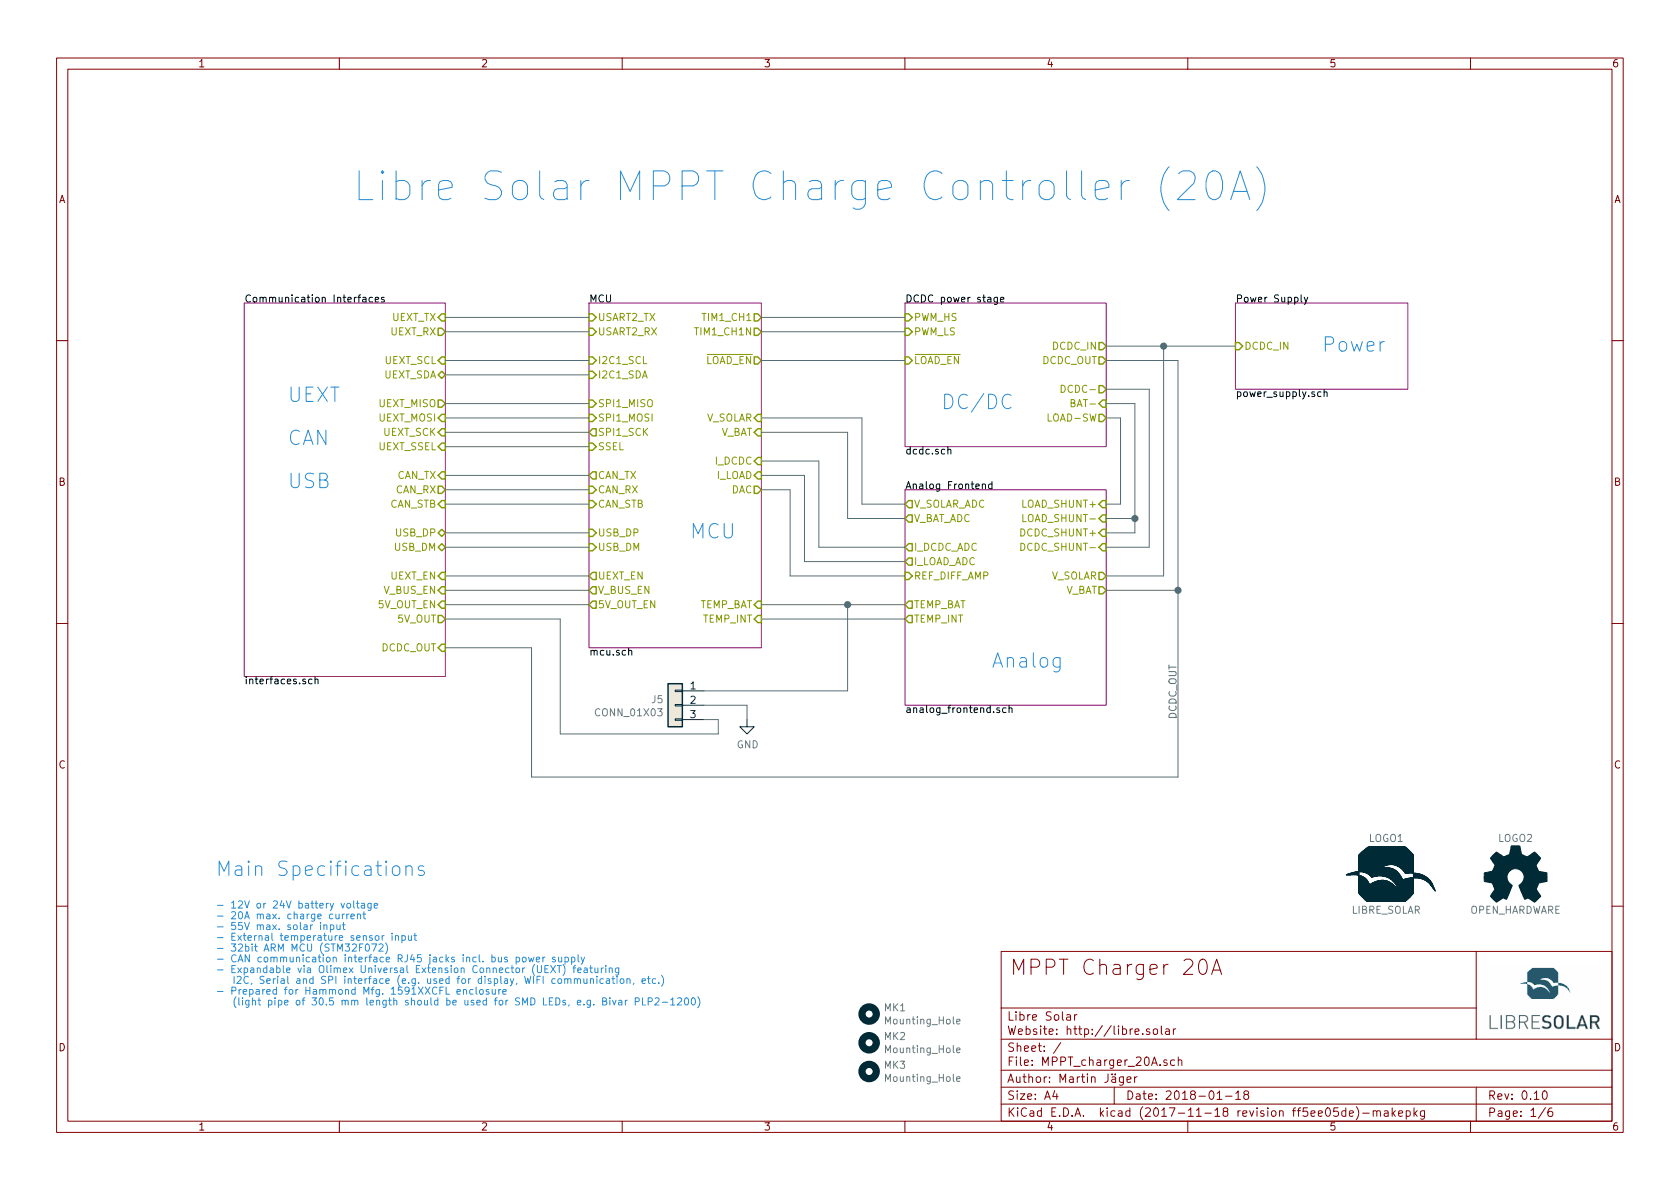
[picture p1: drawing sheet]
EESchema Schematic File Version 4
LIBS:MPPT_charger_20A-cache
EELAYER 26 0
EELAYER END
$Descr A4 11693 8268
encoding utf-8
Sheet 1 6
Title "MPPT Charger 20A"
Date "2018-01-18"
Rev "0.10"
Comp "Libre Solar"
Comment1 "Author: Martin Jäger"
Comment2 "Website: http://libre.solar"
Comment3 ""
Comment4 ""
$EndDescr
$Sheet
S 6300 2100 1400 1000
U 58A68DC9
F0 "DCDC power stage" 50
F1 "dcdc.sch" 50
F2 "PWM_HS" I L 6300 2200 50 
F3 "PWM_LS" I L 6300 2300 50 
F4 "BAT-" I R 7700 2800 50 
F5 "DCDC_OUT" O R 7700 2500 50 
F6 "DCDC_IN" O R 7700 2400 50 
F7 "DCDC-" O R 7700 2700 50 
F8 "~LOAD_EN" I L 6300 2500 50 
F9 "LOAD-SW" O R 7700 2900 50 
$EndSheet
$Sheet
S 4100 2100 1200 2400
U 58A68DCB
F0 "MCU" 50
F1 "mcu.sch" 50
F2 "TIM1_CH1N" O R 5300 2300 50 
F3 "TIM1_CH1" O R 5300 2200 50 
F4 "V_BAT" I R 5300 3000 50 
F5 "V_SOLAR" I R 5300 2900 50 
F6 "I_LOAD" I R 5300 3300 50 
F7 "I_DCDC" I R 5300 3200 50 
F8 "CAN_TX" O L 4100 3300 50 
F9 "CAN_RX" I L 4100 3400 50 
F10 "I2C1_SDA" I L 4100 2600 50 
F11 "I2C1_SCL" I L 4100 2500 50 
F12 "SPI1_MOSI" I L 4100 2900 50 
F13 "SPI1_MISO" I L 4100 2800 50 
F14 "SPI1_SCK" O L 4100 3000 50 
F15 "SSEL" I L 4100 3100 50 
F16 "USB_DM" I L 4100 3800 50 
F17 "USB_DP" I L 4100 3700 50 
F18 "CAN_STB" I L 4100 3500 50 
F19 "USART2_RX" I L 4100 2300 50 
F20 "USART2_TX" I L 4100 2200 50 
F21 "TEMP_INT" I R 5300 4300 50 
F22 "TEMP_BAT" I R 5300 4200 50 
F23 "DAC" O R 5300 3400 50 
F24 "5V_OUT_EN" O L 4100 4200 50 
F25 "UEXT_EN" O L 4100 4000 50 
F26 "V_BUS_EN" O L 4100 4100 50 
F27 "~LOAD_EN" O R 5300 2500 50 
$EndSheet
$Sheet
S 8600 2100 1200 600 
U 58C18D5C
F0 "Power Supply" 50
F1 "power_supply.sch" 50
F2 "DCDC_IN" I L 8600 2400 50 
$EndSheet
Wire Wire Line
	5300 2200 6300 2200
Wire Wire Line
	6300 2300 5300 2300
$Sheet
S 1700 2100 1400 2600
U 58BE3089
F0 "Communication Interfaces" 50
F1 "interfaces.sch" 50
F2 "UEXT_RX" O R 3100 2300 50 
F3 "UEXT_MOSI" I R 3100 2900 50 
F4 "UEXT_SSEL" I R 3100 3100 50 
F5 "UEXT_MISO" O R 3100 2800 50 
F6 "UEXT_SCK" I R 3100 3000 50 
F7 "UEXT_SCL" I R 3100 2500 50 
F8 "UEXT_SDA" B R 3100 2600 50 
F9 "UEXT_TX" I R 3100 2200 50 
F10 "USB_DM" B R 3100 3800 50 
F11 "USB_DP" B R 3100 3700 50 
F12 "CAN_RX" O R 3100 3400 50 
F13 "CAN_TX" I R 3100 3300 50 
F14 "CAN_STB" I R 3100 3500 50 
F15 "5V_OUT" O R 3100 4300 50 
F16 "5V_OUT_EN" I R 3100 4200 50 
F17 "DCDC_OUT" I R 3100 4500 50 
F18 "UEXT_EN" I R 3100 4000 50 
F19 "V_BUS_EN" I R 3100 4100 50 
$EndSheet
Wire Wire Line
	3100 2200 4100 2200
Wire Wire Line
	4100 2300 3100 2300
Wire Wire Line
	3100 3000 4100 3000
Wire Wire Line
	4100 2900 3100 2900
Wire Wire Line
	3100 2800 4100 2800
Wire Wire Line
	4100 3300 3100 3300
Wire Wire Line
	3100 3400 4100 3400
Wire Wire Line
	3100 3700 4100 3700
Text Notes 2450 1400 0    200  ~ 0
Libre Solar MPPT Charge Controller (20A)
Text Notes 1500 6100 0    100  ~ 0
Main Specifications
Text Notes 1500 7000 0    50   ~ 0
- 12V or 24V battery voltage\n- 20A max. charge current\n- 55V max. solar input\n- External temperature sensor input\n- 32bit ARM MCU (STM32F072)\n- CAN communication interface RJ45 jacks incl. bus power supply\n- Expandable via Olimex Universal Extension Connector (UEXT) featuring\n   I2C, Serial and SPI interface (e.g. used for display, WIFI communication, etc.)\n- Prepared for Hammond Mfg. 1591XXCFL enclosure\n   (light pipe of 30.5 mm length should be used for SMD LEDs, e.g. Bivar PLP2-1200)\n
$Comp
L Graphic:Logo_Open_Hardware_Small LOGO2
U 1 1
P 10550 6100
F 0 "LOGO2" H 10550 6375 50  0000 C CNN
F 1 "OPEN_HARDWARE" H 10550 5875 50  0000 C CNN
F 2 "Symbol:OSHW-Logo_5.7x6mm_SilkScreen" H 10550 6100 60  0001 C CNN
F 3 "" H 10550 6100 60  0001 C CNN
	1    10550 6100
	1    0    0    -1  
$EndComp
$Comp
L Project:LibreSolar_Logo LOGO1
U 1 1
P 9650 6100
F 0 "LOGO1" H 9650 6375 50  0000 C CNN
F 1 "LIBRE_SOLAR" H 9650 5875 50  0000 C CNN
F 2 "LibreSolar:LIBRESOLAR_LOGO" H 9670 6090 60  0001 C CNN
F 3 "" H 9670 6090 60  0001 C CNN
	1    9650 6100
	1    0    0    -1  
$EndComp
Wire Wire Line
	7700 2400 8100 2400
$Sheet
S 6300 3400 1400 1500
U 58E22D17
F0 "Analog Frontend" 50
F1 "analog_frontend.sch" 50
F2 "V_BAT" O R 7700 4100 50 
F3 "V_SOLAR" O R 7700 4000 50 
F4 "TEMP_BAT" O L 6300 4200 50 
F5 "TEMP_INT" O L 6300 4300 50 
F6 "DCDC_SHUNT+" I R 7700 3700 50 
F7 "LOAD_SHUNT+" I R 7700 3500 50 
F8 "LOAD_SHUNT-" I R 7700 3600 50 
F9 "DCDC_SHUNT-" I R 7700 3800 50 
F10 "V_SOLAR_ADC" O L 6300 3500 50 
F11 "V_BAT_ADC" O L 6300 3600 50 
F12 "I_LOAD_ADC" O L 6300 3900 50 
F13 "I_DCDC_ADC" O L 6300 3800 50 
F14 "REF_DIFF_AMP" I L 6300 4000 50 
$EndSheet
Text Notes 2000 3400 0    100  ~ 0
UEXT\n\nCAN\n\nUSB
Wire Wire Line
	5300 2500 6300 2500
Text Notes 6550 2850 0    100  ~ 0
DC/DC
Text Notes 4800 3750 0    100  ~ 0
MCU
Text Notes 6900 4650 0    100  ~ 0
Analog
Text Notes 9200 2450 0    100  ~ 0
Power
Wire Wire Line
	5300 2900 6000 2900
Wire Wire Line
	6000 2900 6000 3500
Wire Wire Line
	6000 3500 6300 3500
Wire Wire Line
	6300 3600 5900 3600
Wire Wire Line
	5900 3600 5900 3000
Wire Wire Line
	5900 3000 5300 3000
Wire Wire Line
	5300 3200 5700 3200
Wire Wire Line
	5700 3200 5700 3800
Wire Wire Line
	5700 3800 6300 3800
Wire Wire Line
	6300 3900 5600 3900
Wire Wire Line
	5600 3900 5600 3300
Wire Wire Line
	5600 3300 5300 3300
Wire Wire Line
	5300 3400 5500 3400
Wire Wire Line
	5500 3400 5500 4000
Wire Wire Line
	5500 4000 6300 4000
Wire Wire Line
	5300 4200 5900 4200
Wire Wire Line
	5300 4300 6300 4300
Wire Wire Line
	3100 3800 4100 3800
Wire Wire Line
	3100 3100 4100 3100
Wire Wire Line
	4100 2600 3100 2600
Wire Wire Line
	3100 2500 4100 2500
Wire Wire Line
	3100 3500 4100 3500
Wire Wire Line
	7700 2800 7900 2800
Wire Wire Line
	7700 2900 7800 2900
Wire Wire Line
	7700 2700 8000 2700
Wire Wire Line
	7800 2900 7800 3500
Wire Wire Line
	7800 3500 7700 3500
Wire Wire Line
	7700 3600 7900 3600
Wire Wire Line
	7900 2800 7900 3600
Wire Wire Line
	7900 3700 7700 3700
Connection ~ 7900 3600
Wire Wire Line
	7700 3800 8000 3800
Wire Wire Line
	8000 3800 8000 2700
Wire Wire Line
	8100 2400 8100 4000
Wire Wire Line
	8100 4000 7700 4000
Connection ~ 8100 2400
Wire Wire Line
	8200 2500 8200 4100
Wire Wire Line
	8200 4100 7700 4100
$Comp
L Mechanical:MountingHole MK1
U 1 1
P 6050 7050
F 0 "MK1" H 6150 7096 50  0000 L CNN
F 1 "Mounting_Hole" H 6150 7005 50  0000 L CNN
F 2 "MountingHole:MountingHole_3.2mm_M3" H 6050 7050 50  0001 C CNN
F 3 "" H 6050 7050 50  0001 C CNN
	1    6050 7050
	1    0    0    -1  
$EndComp
$Comp
L Mechanical:MountingHole MK2
U 1 1
P 6050 7250
F 0 "MK2" H 6150 7296 50  0000 L CNN
F 1 "Mounting_Hole" H 6150 7205 50  0000 L CNN
F 2 "MountingHole:MountingHole_3.2mm_M3" H 6050 7250 50  0001 C CNN
F 3 "" H 6050 7250 50  0001 C CNN
	1    6050 7250
	1    0    0    -1  
$EndComp
$Comp
L Mechanical:MountingHole MK3
U 1 1
P 6050 7450
F 0 "MK3" H 6150 7496 50  0000 L CNN
F 1 "Mounting_Hole" H 6150 7405 50  0000 L CNN
F 2 "MountingHole:MountingHole_3.2mm_M3" H 6050 7450 50  0001 C CNN
F 3 "" H 6050 7450 50  0001 C CNN
	1    6050 7450
	1    0    0    -1  
$EndComp
$Comp
L Connector_Generic:Conn_01x03 J5
U 1 1
P 4700 4900
F 0 "J5" H 4778 4941 50  0000 L CNN
F 1 "CONN_01X03" H 4778 4850 50  0000 L CNN
F 2 "LibreSolar:Phoenix_Contact_MC_1,5_3-G-3,81" H 4700 4900 50  0001 C CNN
F 3 "" H 4700 4900 50  0001 C CNN
F 4 "Phoenix Contact" H 1900 -300 60  0001 C CNN "Manufacturer"
F 5 "1803280" H 1900 -300 60  0001 C CNN "PartNumber"
	1    4700 4900
	-1   0    0    -1  
$EndComp
$Comp
L power:GND #PWR01
U 1 1
P 5200 5000
F 0 "#PWR01" H 5200 4750 50  0001 C CNN
F 1 "GND" H 5205 4827 50  0000 C CNN
F 2 "" H 5200 5000 50  0001 C CNN
F 3 "" H 5200 5000 50  0001 C CNN
	1    5200 5000
	1    0    0    -1  
$EndComp
Wire Wire Line
	4900 4800 5900 4800
Wire Wire Line
	5900 4800 5900 4200
Connection ~ 5900 4200
Wire Wire Line
	4900 4900 5200 4900
Wire Wire Line
	5200 4900 5200 5000
Wire Wire Line
	5000 5000 4900 5000
Wire Wire Line
	3100 4200 4100 4200
Wire Wire Line
	5000 5000 5000 5100
Wire Wire Line
	5000 5100 3900 5100
Wire Wire Line
	3900 5100 3900 4300
Wire Wire Line
	3900 4300 3100 4300
Wire Wire Line
	3100 4500 3700 4500
Wire Wire Line
	3700 4500 3700 5400
Wire Wire Line
	3700 5400 8200 5400
Text Label 8200 5000 1    50   ~ 0
DCDC_OUT
Wire Wire Line
	3100 4000 4100 4000
Wire Wire Line
	4100 4100 3100 4100
Wire Wire Line
	8200 2500 7700 2500
Connection ~ 8200 4100
Wire Wire Line
	7900 3600 7900 3700
Wire Wire Line
	8100 2400 8600 2400
Wire Wire Line
	5900 4200 6300 4200
Wire Wire Line
	8200 4100 8200 5400
$EndSCHEMATC
